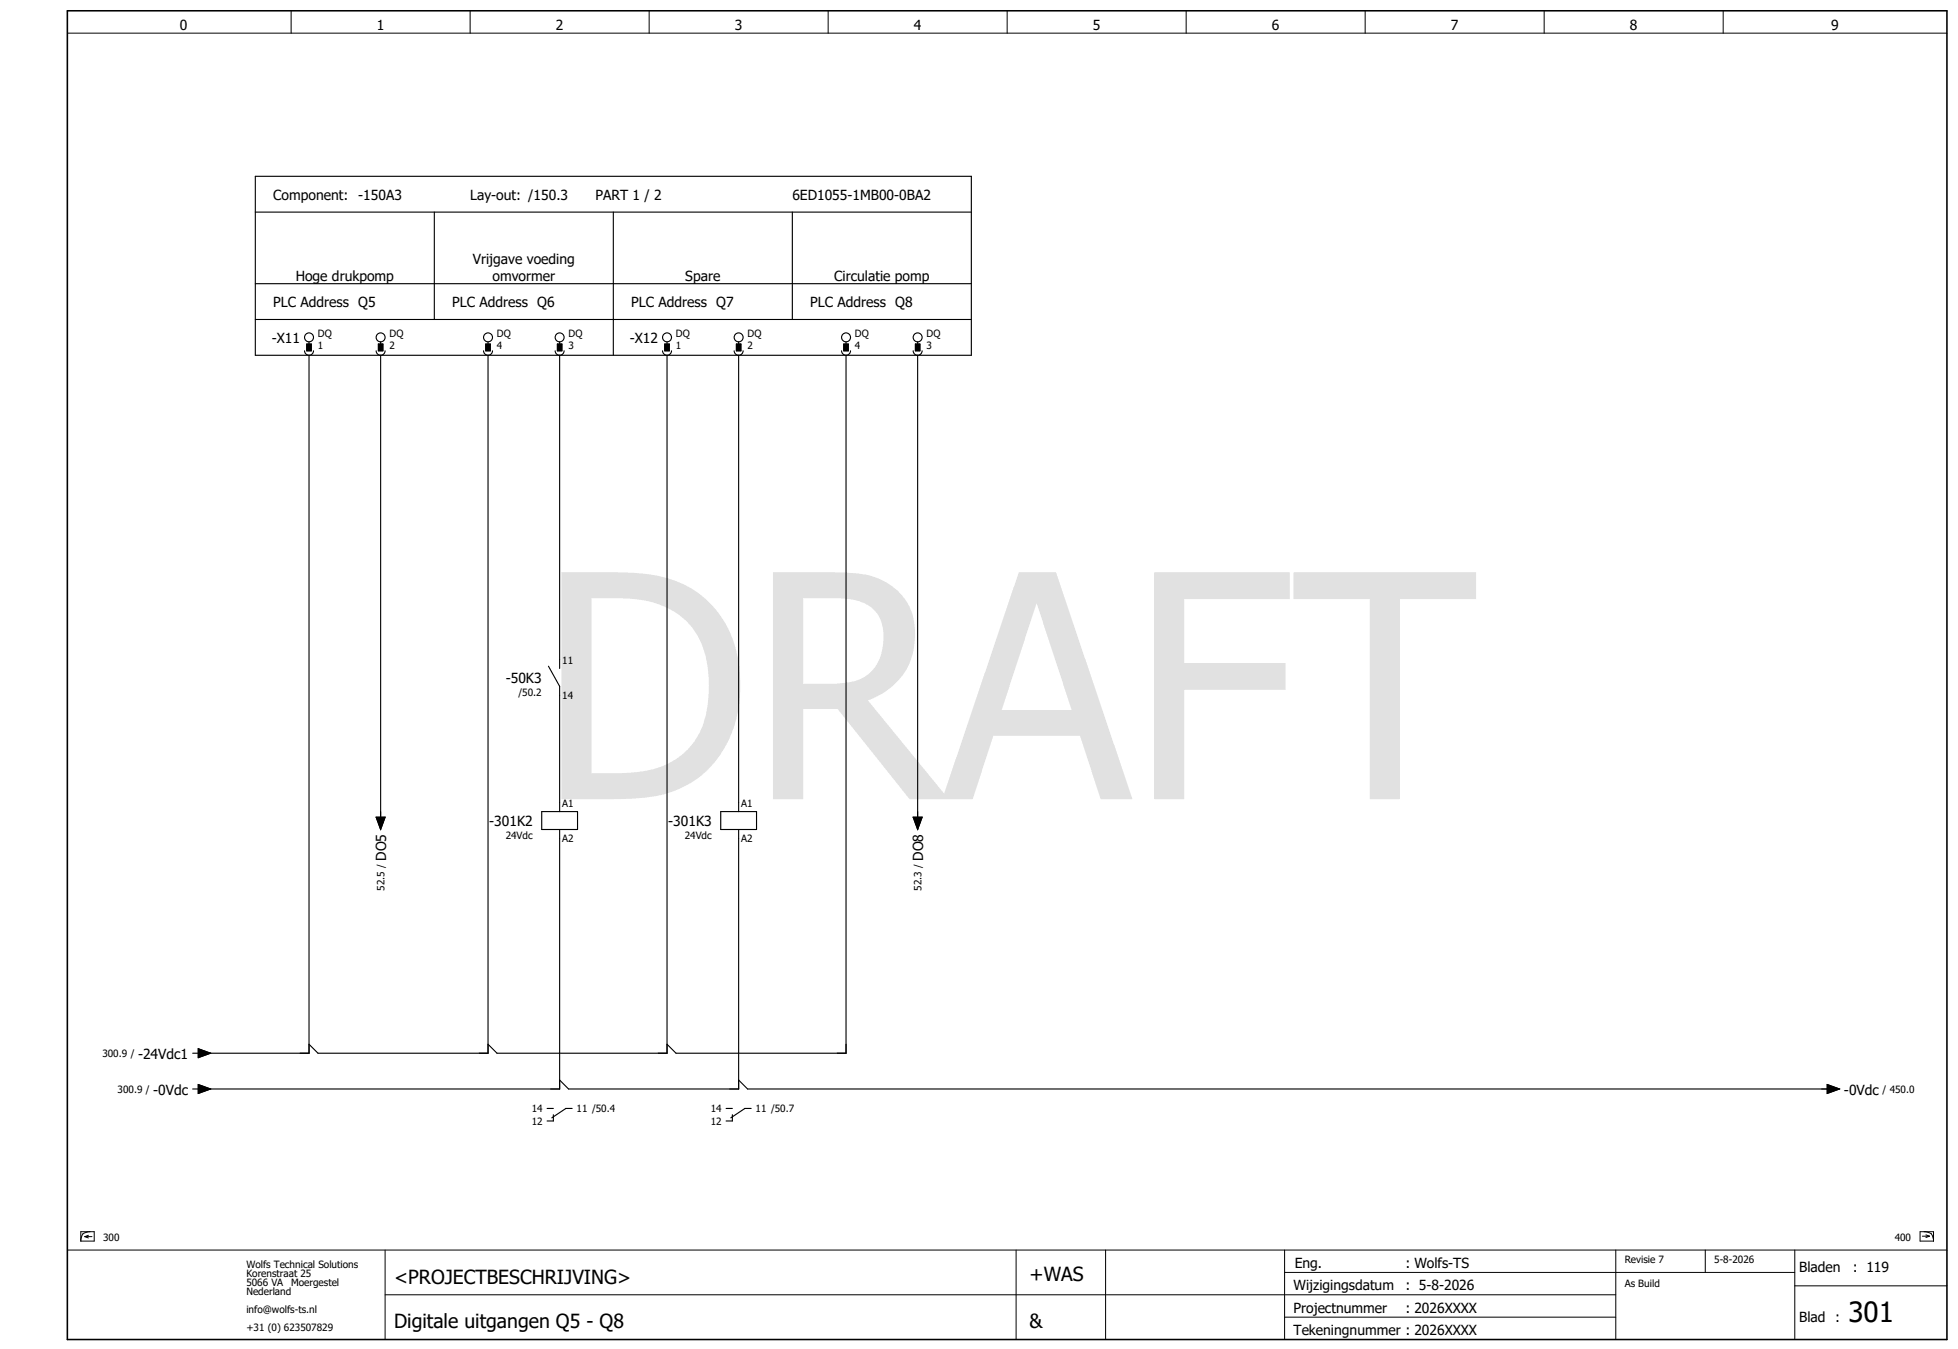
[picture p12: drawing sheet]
<svg xmlns="http://www.w3.org/2000/svg" width="438mm" height="302mm" viewBox="0 0 438 302" stroke-linecap="round" stroke-linejoin="round" font-family="sans-serif">
<g fill="none" stroke="#000" stroke-width=".22">
<path d="M15.1 7.4h420M65.1 2.4v5M105.1 2.4v5M145.1 2.4v5M185.1 2.4v5M225.1 2.4v5M265.1 2.4v5M305.1 2.4v5M345.1 2.4v5M385.1 2.4v5M15.1 279.4h420M18.1 275.3h3v2.1h-3z"/>
<path d="M18.5 275.8l-.3 .8-.1 .8M19 276.4h1.6M19 276.4l.8 .3M19.8 276.1l-.8 .3M20.2 275.3l-.9 .1-.8 .4M86.1 279.4v20M227.1 279.4v20M247.1 279.4v20M287.1 279.4v20M361.1 279.4v20M381.1 279.4v5M401.1 279.4v20"/>
<path d="M429.1 275.3h3v2.1h-3zM429.6 276.3h1.6M430 275.3l.8 .1 .8 .4M430.4 276l.8 .3M431.2 276.3l-.8 .3M431.6 275.8l.3 .8 .2 .8M86.1 289.4h275M287.1 284.4h114M287.1 294.4h74M401.1 287.4h34"/>
</g>
<path d="M15.1 2.4h420v297h-420z" fill="none" stroke="#000" stroke-width=".35"/>
<g fill="none" stroke="#000" stroke-width=".25">
<path d="M57.1 39.4h160v40h-160zM57.1 47.4h160M97.1 47.4v24M137.1 47.4v32M177.1 47.4v24M57.1 63.4h160M57.1 71.4h160M68.1 78.4a1 1 0 0 0 1 1 1 1 0 0 0 1-1M68.6 76.9h1v1.5h-1zM69.1 76.4v.5M69.1 79.4v156h-24M84.1 78.4a1 1 0 0 0 1 1 1 1 0 0 0 1-1"/>
<path d="M84.6 76.9h1v1.5h-1zM85.1 76.4v.5M85.1 79.4v104M108.1 78.4a1 1 0 0 0 1 1 1 1 0 0 0 1-1M108.6 76.9h1v1.5h-1zM109.1 76.4v.5M109.1 79.4v156h-38l-2-2M124.1 78.4a1 1 0 0 0 1 1 1 1 0 0 0 1-1M124.6 76.9h1v1.5h-1zM125.1 76.4v.5M125.1 79.4v70M148.1 78.4a1 1 0 0 0 1 1 1 1 0 0 0 1-1"/>
<path d="M148.6 76.9h1v1.5h-1zM149.1 76.4v.5M149.1 79.4v156h-38l-2-2M164.1 78.4a1 1 0 0 0 1 1 1 1 0 0 0 1-1M164.6 76.9h1v1.5h-1zM165.1 76.4v.5M165.1 79.4v102M188.1 78.4a1 1 0 0 0 1 1 1 1 0 0 0 1-1M188.6 76.9h1v1.5h-1zM189.1 76.4v.5M189.1 79.4v156h-38l-2-2M204.1 78.4a1 1 0 0 0 1 1 1 1 0 0 0 1-1"/>
<path d="M204.6 76.9h1v1.5h-1zM205.1 76.4v.5M205.1 79.4v104M122.6 148.9l2.5 4.5v28M84.1 182.7h2l-1 2.7zM121.1 181.4h8v4h-8zM125.1 185.4v58h-80M161.1 181.4h8v4h-8zM165.1 185.4v58h-38l-2-2M204.1 182.7h2l-1 2.7zM43.1 235.4h1.2M44.3 234.4l2.8 1-2.8 1z"/>
<path d="M43.1 243.4h1.2M44.3 242.4l2.8 1-2.8 1zM122.3 247.8h1.4M123.7 249.2v1.4h-1.4M127.9 247.8h-1.4l-3.2 2.1M162.3 247.8h1.4M163.7 249.2v1.4h-1.4M165.1 241.4l2 2h242M167.9 247.8h-1.4l-3.2 2.1M408.3 242.4l2.8 1-2.8 1z"/>
<circle cx="69.1" cy="75.4" r="1"/>
<circle cx="85.1" cy="75.4" r="1"/>
<circle cx="109.1" cy="75.4" r="1"/>
<circle cx="125.1" cy="75.4" r="1"/>
<circle cx="149.1" cy="75.4" r="1"/>
<circle cx="165.1" cy="75.4" r="1"/>
<circle cx="189.1" cy="75.4" r="1"/>
<circle cx="205.1" cy="75.4" r="1"/>
</g>
<g fill="#000" stroke="#000" stroke-width=".22">
<path d="M68.6 76.9h1v1.5h-1zM84.6 76.9h1v1.5h-1zM108.6 76.9h1v1.5h-1zM124.6 76.9h1v1.5h-1zM148.6 76.9h1v1.5h-1zM164.6 76.9h1v1.5h-1zM188.6 76.9h1v1.5h-1zM204.6 76.9h1v1.5h-1zM84.1 182.7h2l-1 2.7zM204.1 182.7h2l-1 2.7zM44.3 234.4l2.8 1-2.8 1zM44.3 242.4l2.8 1-2.8 1z"/>
<path d="M408.3 242.4l2.8 1-2.8 1z"/>
</g>
<text font-size="69.7" fill="#e1e1e1" x="120.3" y="178.6">DRAFT</text>
<text font-size="6.2" x="413.1" y="295.4">301</text>
<g font-size="4.3">
<text x="88.1" y="286.9">&lt;PROJECTBESCHRIJVING&gt;</text>
<text x="230.1" y="286.4">+WAS</text>
<text x="88.1" y="296.9">Digitale uitgangen Q5 - Q8</text>
<text x="230.1" y="296.9">&amp;</text>
</g>
<g font-size="3.1">
<text x="40.2" y="6.8">0</text>
<text x="84.2" y="6.8">1</text>
<text x="124.2" y="6.8">2</text>
<text x="164.2" y="6.8">3</text>
<text x="204.2" y="6.8">4</text>
<text x="244.2" y="6.8">5</text>
<text x="284.2" y="6.8">6</text>
<text x="324.2" y="6.8">7</text>
<text x="364.2" y="6.8">8</text>
<text x="409.2" y="6.8">9</text>
<text x="61.1" y="44.6">Component:</text>
<text x="80.1" y="44.6">-150A3</text>
<text x="105.1" y="44.6">Lay-out: /150.3</text>
<text x="133.1" y="44.6">PART 1 / 2</text>
<text x="177.1" y="44.6">6ED1055-1MB00-0BA2</text>
<text x="105.7" y="59">Vrijgave voeding</text>
<text x="66.1" y="62.8">Hoge drukpomp</text>
<text x="110.1" y="62.8">omvormer</text>
<text x="153.1" y="62.8">Spare</text>
<text x="186.4" y="62.8">Circulatie pomp</text>
<text x="61.1" y="68.6">PLC Address Q5</text>
<text x="101.1" y="68.6">PLC Address Q6</text>
<text x="141.1" y="68.6">PLC Address Q7</text>
<text x="181.1" y="68.6">PLC Address Q8</text>
<text x="60.7" y="76.6">-X11</text>
<text x="140.7" y="76.6">-X12</text>
<text x="113" y="152.6">-50K3</text>
<text x="109.3" y="184.6">-301K2</text>
<text x="149.3" y="184.6">-301K3</text>
<text x="86.3" y="192.4" transform="rotate(-90 86.3 192.4)">DO5</text>
<text x="206.3" y="192.4" transform="rotate(-90 206.3 192.4)">DO8</text>
<text x="30.8" y="236.6">-24Vdc1</text>
<text x="34.2" y="244.6">-0Vdc</text>
<text x="412.1" y="244.6">-0Vdc</text>
<text x="289.3" y="283.4">Eng.</text>
<text x="314.1" y="283.4">: Wolfs-TS</text>
<text x="402.1" y="284.4">Bladen</text>
<text x="414.1" y="284.4">: 119</text>
<text x="289.1" y="288.4">Wijzigingsdatum</text>
<text x="289.1" y="293.4">Projectnummer</text>
<text x="314.1" y="288.4">: 5-8-2026</text>
<text x="314.1" y="293.4">: 2026XXXX</text>
<text x="289.1" y="298.4">Tekeningnummer : 2026XXXX</text>
<text x="402.1" y="295.4">Blad :</text>
</g>
<g font-size="2.2">
<text x="71.1" y="77.9">1</text>
<text x="71.1" y="75.3">DQ</text>
<text x="87.1" y="77.9">2</text>
<text x="87.1" y="75.3">DQ</text>
<text x="111.1" y="77.9">4</text>
<text x="111.1" y="75.3">DQ</text>
<text x="127.1" y="77.9">3</text>
<text x="127.1" y="75.3">DQ</text>
<text x="151.1" y="77.9">1</text>
<text x="151.1" y="75.3">DQ</text>
<text x="167.1" y="77.9">2</text>
<text x="167.1" y="75.3">DQ</text>
<text x="191.1" y="77.9">4</text>
<text x="191.1" y="75.3">DQ</text>
<text x="207.1" y="77.9">3</text>
<text x="207.1" y="75.3">DQ</text>
<text x="125.7" y="148.3">11</text>
<text x="115.9" y="155.5">/50.2</text>
<text x="125.7" y="156.2">14</text>
<text x="125.7" y="180.3">A1</text>
<text x="165.7" y="180.3">A1</text>
<text x="113" y="187.5">24Vdc</text>
<text x="125.7" y="188.2">A2</text>
<text x="153" y="187.5">24Vdc</text>
<text x="165.7" y="188.2">A2</text>
<text x="85.9" y="199.1" transform="rotate(-90 85.9 199.1)">52.5 /</text>
<text x="205.9" y="199.1" transform="rotate(-90 205.9 199.1)">52.3 /</text>
<text x="22.9" y="236.3">300.9 /</text>
<text x="26.3" y="244.3">300.9 /</text>
<text x="420.7" y="244.3">/ 450.0</text>
<text x="118.8" y="251.4">12</text>
<text x="118.8" y="248.6">14</text>
<text x="128.9" y="248.6">11 /50.4</text>
<text x="158.8" y="251.4">12</text>
<text x="158.8" y="248.6">14</text>
<text x="168.9" y="248.6">11 /50.7</text>
<text x="23.1" y="277.4">300</text>
<text x="423.4" y="277.4">400</text>
<text x="55.1" y="283.4">Wolfs Technical Solutions</text>
<text x="55.1" y="285.4">Korenstraat 25</text>
<text x="55.1" y="287.4">5066 VA</text>
<text x="65.1" y="287.4">Moergestel</text>
<text x="363.1" y="282.4">Revisie 7</text>
<text x="363.1" y="287.6">As Build</text>
<text x="383.1" y="282.4">5-8-2026</text>
<text x="55.1" y="289.4">Nederland</text>
<text x="55.1" y="293.4">info@wolfs-ts.nl</text>
<text x="55.1" y="297.4">+31 (0) 623507829</text>
</g>
</svg>
